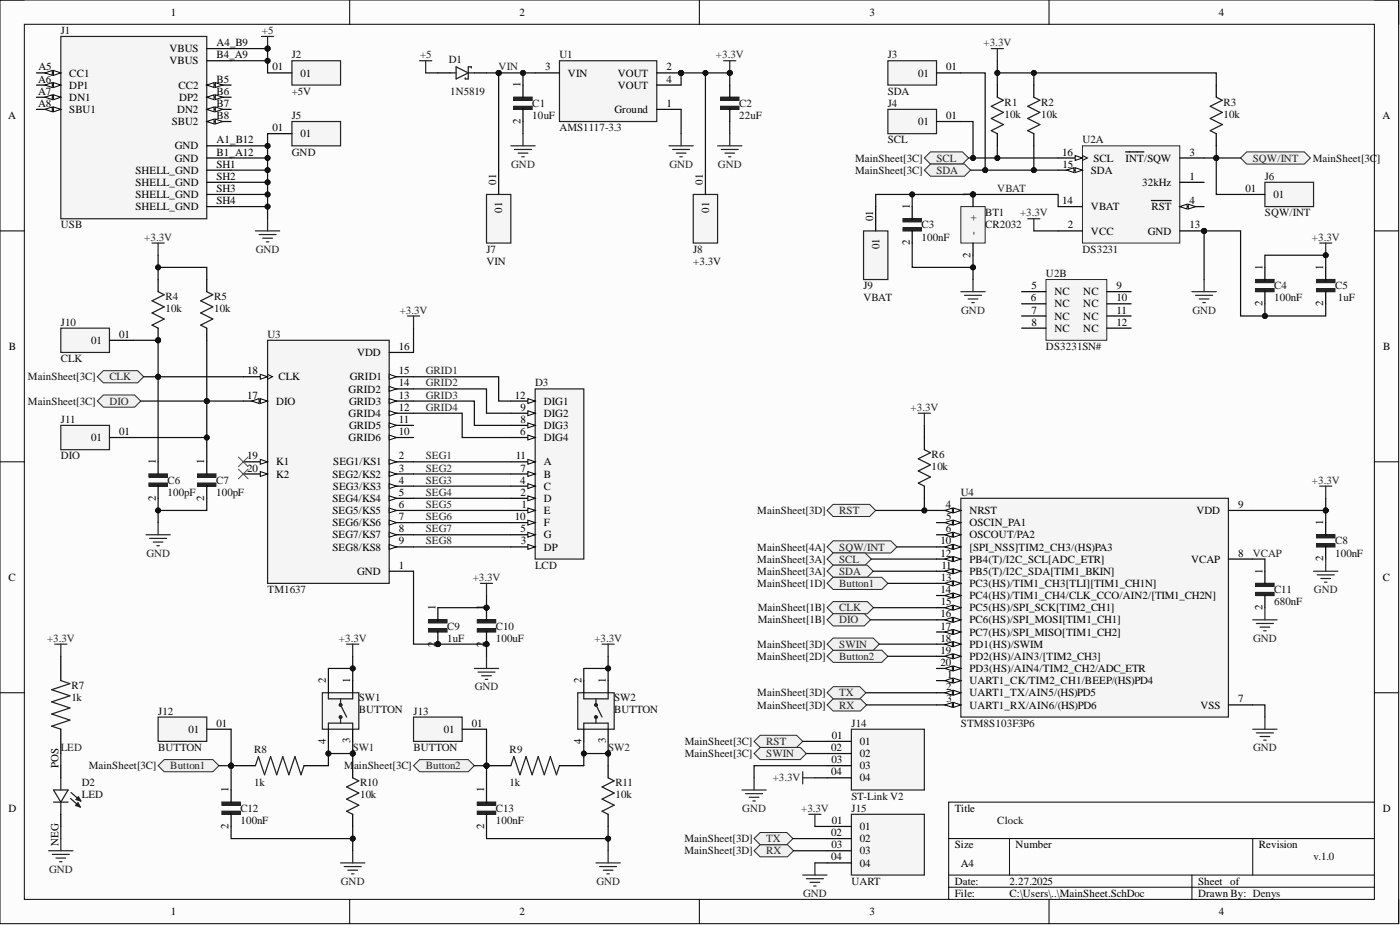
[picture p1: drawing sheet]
# Altium project PCB_Clock_STM8.PrjPcb
1 sheet, 49 parts. Net scope: flat (ports and power ports of the same name join across sheets).
Board file: PCB_Clock_STM8.PcbDoc

## Sheet MainSheet.SchDoc: Clock
size A4; Author: Denys; SheetNumber: 1; SheetTotal: 1; SPICEModelCacheXIKHZQVD: <root> / <DocumentId>XIKHZQVD</DocumentId> / </root>

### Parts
BT1  CR2032  [PCB_Battery]
C1  10uF  [CAPC3216X190]
C2  22uF  [CAPC3216X125N]
C3  100nF  [CAPC3216X180N]
C4  100nF  [CAPC3216X180N]
C5  1uF  [CAPC3216X110N]
C6  100pF  [CAPC3216X110N]
C7  100pF  [CAPC3216X110N]
C8  100nF  [CAPC3216X180N]
C9  1uF  [CAPC3216X110N]
C10  100uF  [CAP3216X125N]
C11  680nF  [CAPC3216X110N]
C12  100nF  [CAPC3216X180N]
C13  100nF  [CAPC3216X180N]
D1  1N5819  [SOD3715X145N]
D2  LED  [LEDC3216X120N]
D3  LCD  [LED_LDQ-M3604RI]
J1  USB  [GCT_USB4105-GF-A]
J2  +5V  [SAMTEC_MTMM-101-X-X-S-X]  (no BOM)
J3  SDA  [SAMTEC_MTMM-101-X-X-S-X]  (no BOM)
J4  SCL  [SAMTEC_MTMM-101-X-X-S-X]  (no BOM)
J5  GND  [SAMTEC_MTMM-101-X-X-S-X]  (no BOM)
J6  SQW/INT  [SAMTEC_MTMM-101-X-X-S-X]  (no BOM)
J7  VIN  [SAMTEC_MTMM-101-X-X-S-X]  (no BOM)
J8  +3.3V  [SAMTEC_MTMM-101-X-X-S-X]  (no BOM)
J9  VBAT  [SAMTEC_MTMM-101-X-X-S-X]  (no BOM)
J10  CLK  [SAMTEC_MTMM-101-X-X-S-X]  (no BOM)
J11  DIO  [SAMTEC_MTMM-101-X-X-S-X]  (no BOM)
J12  BUTTON  [SAMTEC_MTMM-101-X-X-S-X]  (no BOM)
J13  BUTTON  [SAMTEC_MTMM-101-X-X-S-X]  (no BOM)
J14  ST-Link V2  [SAMTEC_TSW-104-07-S-S]  (no BOM)
J15  UART  [SAMTEC_TSW-104-07-S-S]  (no BOM)
R1  10k  [RESC3216X71N]
R2  10k  [RESC3216X71N]
R3  10k  [RESC3216X71N]
R4  10k  [RESC3216X71N]
R5  10k  [RESC3216X71N]
R6  10k  [RESC3216X71N]
R7  1k  [RESC3116X65N]
R8  1k  [RESC3116X65N]
R9  1k  [RESC3116X65N]
R10  10k  [RESC3216X71N]
R11  10k  [RESC3216X71N]
SW1  BUTTON  [TE_4-1437565-9]
SW2  BUTTON  [TE_4-1437565-9]
U1  AMS1117-3.3  [FP-AMS1117-IPC_A]
U2  DS3231  [W16#H2_N]  (parts A,B of 2)
U3  TM1637  [SOIC127P1035X255-20N]
U4  STM8S103F3P6  [SOP65P640X120-20N]

### Ports
Button1 (bidir, see MainSheet[1D]), Button1 (bidir, see MainSheet[3C]), Button2 (bidir, see MainSheet[2D]), Button2 (bidir, see MainSheet[3C]), CLK (bidir, see MainSheet[1B]), CLK (bidir, see MainSheet[3C]), DIO (bidir, see MainSheet[1B]), DIO (bidir, see MainSheet[3C]), RST (bidir, see MainSheet[3C]), RST (bidir, see MainSheet[3D]), RX (bidir, see MainSheet[3D]), SCL (bidir, see MainSheet[3A]), SCL (bidir, see MainSheet[3C]), SDA (bidir, see MainSheet[3A]), SDA (bidir, see MainSheet[3C]), SQW/INT (bidir, see MainSheet[3C]), SQW/INT (bidir, see MainSheet[4A]), SWIN (bidir, see MainSheet[3C]), SWIN (bidir, see MainSheet[3D]), TX (bidir, see MainSheet[3D])

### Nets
+3.3V: C2.2 C4.1 C5.1 C8.1 C9.1 C10.1 J8.01 J14.04 J15.01 R1.1(R1) R2.1(R1) R3.1(R1) R4.1(R1) R5.1(R1) R6.1(R1) R7.2 SW1.1 SW1.2 SW2.1 SW2.2 U1.2(VOUT) U1.4(VOUT) U2.2(VCC) U3.16(VDD) U4.9(VDD)
+5: D1.A J1.A4_B9(VBUS) J1.B4_A9(VBUS) J2.01
GND: BT1.2(-) C1.2 C2.1 C3.2 C4.2 C5.2 C6.2 C7.2 C8.2 C9.2 C10.2 C11.2 C12.2 C13.2 D2.NEG J1.A1_B12(GND) J1.B1_A12(GND) J1.SH1(SHELL_GND) J1.SH2(SHELL_GND) J1.SH3(SHELL_GND) J1.SH4(SHELL_GND) J5.01 J14.03 J15.04 R10.2(R2) R11.2(R2) U1.1(Ground) U2.13(GND) U3.1(GND) U4.7(VSS)
Button1: C12.1 J12.01 R8.2 U4.13(PC3(HS)/TIM1_CH3[TLI][TIM1_CH1N]) ; port Button1
Button2: C13.1 J13.01 R9.2 U4.19(PD2(HS)/AIN3/[TIM2_CH3]) ; port Button2
CLK: C6.1 J10.01 R4.2(R2) U3.18(CLK) U4.15(PC5(HS)/SPI_SCK[TIM2_CH1]) ; port CLK
DIO: C7.1 J11.01 R5.2(R2) U3.17(DIO) U4.16(PC6(HS)/SPI_MOSI[TIM1_CH1]) ; port DIO
GRID1: D3.12(DIG1) U3.15(GRID1)
GRID2: D3.9(DIG2) U3.14(GRID2)
GRID3: D3.8(DIG3) U3.13(GRID3)
GRID4: D3.6(DIG4) U3.12(GRID4)
LED: D2.POS R7.1
RST: J14.01 R6.2(R2) U4.4(NRST) ; port RST
RX: J15.03 U4.3(UART1_RX/AIN6/(HS)PD6) ; port RX
SCL: J4.01 R1.2(R2) U2.16(SCL) U4.12(PB4(T)/I2C_SCL[ADC_ETR]) ; port SCL
SDA: J3.01 R2.2(R2) U2.15(SDA) U4.11(PB5(T)/I2C_SDA[TIM1_BKIN]) ; port SDA
SEG1: D3.11(A) U3.2(SEG1/KS1)
SEG2: D3.7(B) U3.3(SEG2/KS2)
SEG3: D3.4(C) U3.4(SEG3/KS3)
SEG4: D3.2(D) U3.5(SEG4/KS4)
SEG5: D3.1(E) U3.6(SEG5/KS5)
SEG6: D3.10(F) U3.7(SEG6/KS6)
SEG7: D3.5(G) U3.8(SEG7/KS7)
SEG8: D3.3(DP) U3.9(SEG8/KS8)
SQW/INT: J6.01 R3.2(R2) U2.3(~{INT}/SQW) U4.10([SPI_NSS]TIM2_CH3/(HS)PA3) ; port SQW/INT
SW1: R8.1 R10.1(R1) SW1.3 SW1.4
SW2: R9.1 R11.1(R1) SW2.3 SW2.4
SWIN: J14.02 U4.18(PD1(HS)/SWIM) ; port SWIN
TX: J15.02 U4.2(UART1_TX/AIN5/(HS)PD5) ; port TX
VBAT: BT1.1(+) C3.1 J9.01 U2.14(VBAT)
VCAP: C11.1 U4.8(VCAP)
VIN: C1.1 D1.C(K) J7.01 U1.3(VIN)

Not connected (* = marked no-connect by the designer): J1 A5(CC1) A6(DP1) A7(DN1) A8(SBU1) B5(CC2) B6(DP2) B7(DN2) B8(SBU2); U2 1(32kHz) 4(~{RST}) 5(NC) 6(NC) 7(NC) 8(NC) 9(NC) 10(NC) 11(NC) 12(NC); U3 10(GRID6) 11(GRID5) 19(K1)* 20(K2)*; U4 1(UART1_CK/TIM2_CH1/BEEP/(HS)PD4) 5(OSCIN_PA1) 6(OSCOUT/PA2) 14(PC4(HS)/TIM1_CH4/CLK_CCO/AIN2/[TIM1_CH2N]) 17(PC7(HS)/SPI_MISO[TIM1_CH2]) 20(PD3(HS)/AIN4/TIM2_CH2/ADC_ETR)

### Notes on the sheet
- v.1.0
